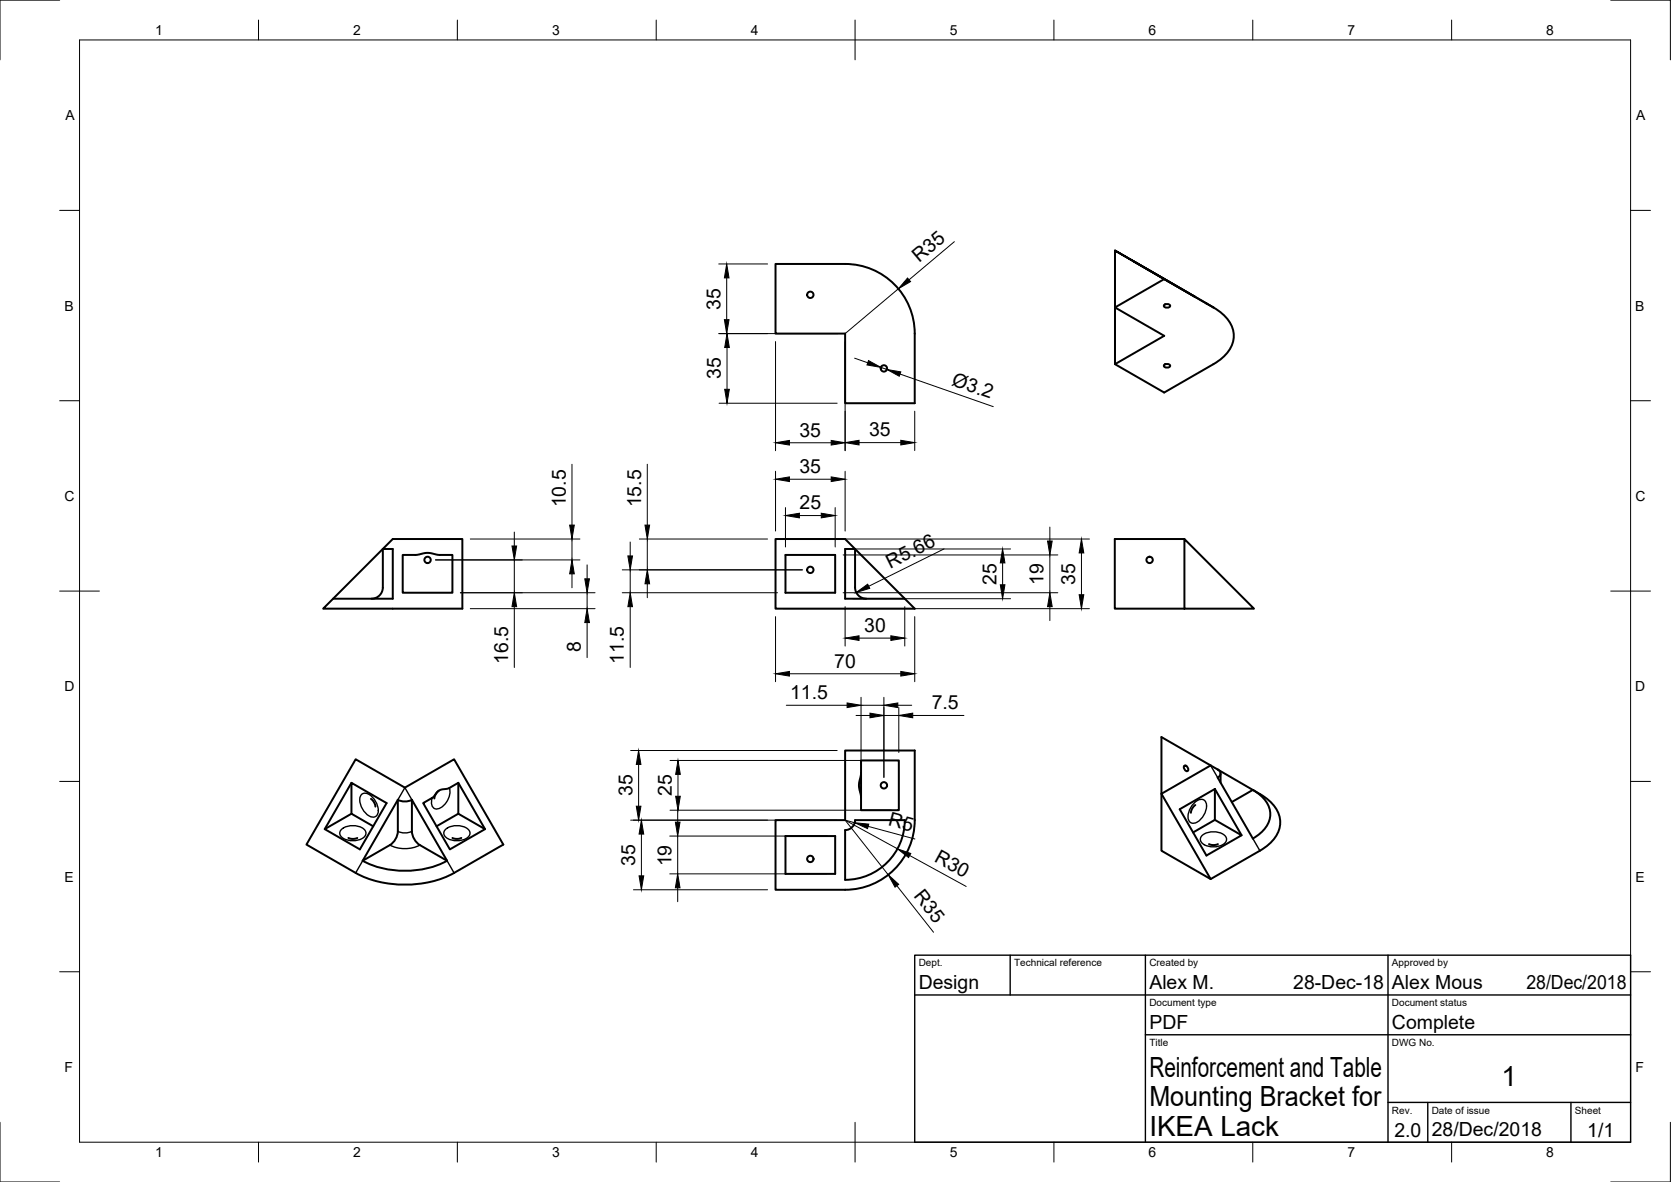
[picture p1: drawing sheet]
<svg xmlns="http://www.w3.org/2000/svg" width="420mm" height="297mm" viewBox="0 0 420 297" stroke-linecap="round" stroke-linejoin="round" font-family="sans-serif">
<!-- layer: Visible -->
<g fill="none" stroke="#000" stroke-width=".5">
<path d="M195 66.3h17.5a17.5 17.5 0 0 1 17.5 17.5v17.5h-17.5v-17.5h-17.5zM280.4 63v28.5l12.3 7.1 12.4-7.1a8.4 8.4 0 0 0 5.1-7.6 8.8 8.8 0 0 0-5.1-6.6l-24.7-14.3 14.1 8.1M292.7 76.7a.82 .82 0 0 1 .9-.3 .82 .82 0 0 1 .6 .6 .82 .82 0 0 1-.9 .4 .82 .82 0 0 1-.6-.7zM292.7 70.1l-12.3 7.2 12.3 7.1-12.3 7.1M293.8 70.7l-8.8-5.1 20.2 11.7M294.5 71.1h.1M303.3 76.2l.1 .1M292.7 91.8a.82 .82 0 0 1 .9-.4 .82 .82 0 0 1 .6 .7 .82 .82 0 0 1-.9 .3 .82 .82 0 0 1-.6-.6zM101.3 139.5l3.4-.1 2.8-.5 2.8 .5 3.5 .1v9.5h-12.5zM195 135.5h17.5l17.5 17.5h-35zM197.5 139.5h12.5v9.5h-12.5zM297.8 135.5l17.5 17.5h-17.5z"/>
<path d="M297.8 135.5h-17.5v17.5h17.5M81.3 153l2.5-2.5h15v-12.5h-2.5l2.5-2.5h17.5v17.5zM83.8 150.5l12.5-12.5v9.6a2.83 2.83 0 0 1-2.9 2.9M217.8 150.5a2.83 2.83 0 0 1-2.8-2.9v-9.6h-2.5v12.5h15M88.4 196.7l-6.7 11.7M89.4 190.8l12.4 7.1 12.4-7.1 12.4 21.4-12.4 7.2a27.4 27.4 0 0 1-24.8 0l-12.3-7.2zM110.3 198.7l-.7 .9-.4 1.1M115.2 196.7v7.8M216.5 194.3v6.1l-.5-3zM216.5 194.3v-3.2h9.5v12.5h-9.5v-3.2M297.8 192.4a.92 .92 0 0 1 .8 1.4 .92 .92 0 0 1-.8-1.4zM304.4 192.4l-12.4 7.1 12.4 21.4 12.4-7.1a8.4 8.4 0 0 0 5.1-7.6 8.7 8.7 0 0 0-5.1-6.6l-24.8-14.4v28.6l12.4 7.1"/>
<path d="M305.5 198.3v7.7l-5.5 3.2M305.5 198.3l-8.9 5.1 6.7 11.6 8.9-5.1-6.7-3.9M305.5 198.3l6.7 11.6M306.2 193.4a1.07 1.07 0 0 1 .7 1 1.07 1.07 0 0 1-.7 1l8.8 15.3a7.6 7.6 0 0 0 4.4-6.1 7.3 7.3 0 0 0-4.4-6.1l-5.3 3.1M306.9 194.4v2.3M87.6 210.6l1.1 .2 1.1-.2M88.4 204.5l-6.7 3.9 8.8 5.1 6.7-11.7-8.8-5.1v7.8l5.4 3.1M91.2 216.3a23.5 23.5 0 0 0 21.2 0M93.3 200.8l.7 .8 .4 1.1M100 201v7.9l-.2 1.1-.5 1.1-1.3 1.3-6.8 3.9M100 201l-8.8 15.3M100 201a3.9 3.9 0 0 0 3.6 0"/>
<path d="M103.6 201v7.9l.2 1.1 .5 1.1 1.3 1.3 6.8 3.9M103.6 201l8.8 15.3M106.4 201.8l2.4-1.4 1.7-1.8 2.3-.5 2.4-1.4 6.8 11.7-8.9 5.1zM109.8 207.6l5.4-3.1 6.8 3.9M113.8 210.6l1 .2 1.2-.2M195 206.1h17.5v-17.5h17.5v17.5a17.5 17.5 0 0 1-17.5 17.5h-17.5zM197.5 210.1h12.5v9.5h-12.5zM212.5 208.6a2.5 2.5 0 0 0 2.5-2.5h12.5a15 15 0 0 1-15 15zM300.6 202.3l-.8 .9-.4 1M304 212.1l1.1 .3 1.1-.3"/>
<circle cx="203.7" cy="74.1" r=".8"/>
<circle cx="222.2" cy="92.6" r=".8"/>
<circle cx="107.5" cy="140.7" r=".8"/>
<circle cx="203.7" cy="143.2" r=".8"/>
<circle cx="289.1" cy="140.7" r=".8"/>
<circle cx="222.2" cy="197.4" r=".8"/>
<circle cx="203.7" cy="215.9" r=".8"/>
</g>
<!-- layer: Visible Narrow -->
<g fill="none" stroke="#000" stroke-width=".35">
<path d="M292.7 70.1l1.8 1M303.3 76.2l1.8 1.1M91 199.6a2.15 2.15 0 0 1 2.8 .9 3.7 3.7 0 0 1 .8 4.6 2.15 2.15 0 0 1-2.8-.9 3.7 3.7 0 0 1-.8-4.6zM113 198a4.5 4.5 0 0 1-3.2 5.3 1.56 1.56 0 0 1-1.3-2.1l.2-.7M304.4 192.4l1.8 3M85.9 208.4a4.6 4.6 0 0 1 5.9 .4 1.62 1.62 0 0 1-1.3 2.2 4.5 4.5 0 0 1-4.9-1 1.24 1.24 0 0 1 .3-1.6zM91.2 216.3l-1.8 3.1M98 212.4a8.3 8.3 0 0 0 7.6 0M100 201l1.8-3.1 1.8 3.1M100 208.9a3.9 3.9 0 0 0 3.6 0M112.1 208.4a4.6 4.6 0 0 1 5.9 .4 1.62 1.62 0 0 1-1.4 2.2 4.5 4.5 0 0 1-4.8-1 1.24 1.24 0 0 1 .3-1.6zM112.4 216.3l1.8 3.1"/>
<path d="M300 202.1a2.15 2.15 0 0 1 2.9-1 3.9 3.9 0 0 1-1.3 5.1 1.56 1.56 0 0 1-1.5 .7 1.56 1.56 0 0 1-1.3-1.1 4.7 4.7 0 0 1 1.2-3.7zM302.3 209.9a4.6 4.6 0 0 1 5.9 .4 1.62 1.62 0 0 1-1.3 2.2 4.5 4.5 0 0 1-4.9-1 1.24 1.24 0 0 1 .3-1.6zM315 210.7l1.8 3.1"/>
</g>
<!-- layer: Border -->
<g fill="none" stroke="#000" stroke-width=".25">
<path d="M15 0h-15v15M20 10h390v277h-390zM65 5v5M115 5v5M165 5v5M215 5v10M265 5v5M315 5v5M365 5v5M405 0h15v15M15 52.9h5M410 52.9h5"/>
<path d="M15 100.7h5M410 100.7h5M15 148.5h10M405 148.5h10M15 196.4h5M410 196.4h5M15 244.2h5M410 244.2h5M0 282v15h15M65 287v5M115 287v5M165 287v5"/>
<path d="M215 282v10M265 287v5M315 287v5M365 287v5M420 282v15h-15"/>
</g>
<!-- layer: TitleBlock -->
<path d="M230 240h180v47h-180zM230 250h180M254 240v10M288 240v47M349 240v47M288 260h122M349 277h61M359 277v10M395 277v10" fill="none" stroke="#000" stroke-width=".35"/>
<!-- layer: Dimensions -->
<g fill="none" stroke="#000" stroke-width=".25">
<path d="M180.7 66.3h12.3M182.7 69.8v10.5M225.9 72.6l-13.4 11.2M240 60.7l-11.4 9.6M180.7 83.8h29.8M182.8 87.3v10.5M195 85.8v27.5M212.5 85.8v27.5M214.9 90l3.3 1.2M221.5 92.3l1.5 .5M226.3 94l23.4 8.2M143.8 116.7v15.3"/>
<path d="M162.8 116.7v15.3M180.8 101.3h29.7M195 118.4v15.1M198.5 111.3h10.5M212.5 118.4v15.1M216 111.2h10.5M230 103.3v9.9M118.3 135.5h27.5M129.3 133.7v3.5M143.8 135.5v5.2M158.5 136.2v3.5M160.8 135.5h32.2"/>
<path d="M162.8 135.5v7.7M197 135.5h76.9M197.5 127.6v9.9M198.5 120.4h10.5M201 129.6h5.5M210 127.6v9.9M212 139.5h54M214.5 138h39.6M237.4 137.9l-19 9.4M264 132.5v3.5M264 139.5v9.5M271.9 139v10.5"/>
<path d="M109.5 140.7h36.3M115.8 149h33.8M118.3 153h31.3M129.3 140.7v8.3M129.3 152.5v15.2M143.8 144.2v3.5M147.6 142v3.5M147.6 149v4M147.6 156.5v8.8M156.5 149h39M156.5 143.2h45.2M158.5 143.2v5.8"/>
<path d="M158.5 152.5v15.2M162.8 146.7v3.5M195 155v16.3M197 153h76.9M212 149h54M212.5 152.5v9.9M214.5 150.5h39.6M227.5 152.5v9.9M230 155v16.3M252.1 141.5v5.5M264 152.5v3.5M197.7 177.2h15.3"/>
<path d="M198.5 169.3h28M215.2 179.8h3.5M216 160.4h8M216.5 175.2v16.9M216.5 177.2h5.7M222.2 175.2v20.2M222.2 179.8h3.8M225.7 177.2h3.5M226 177.8v11.3M229.5 179.8h12.9M158.6 188.6h51.9M160.6 192.1v10.5"/>
<path d="M168.5 191.1h55.5M170.5 194.6v5.5M158.6 206.1h51.9M161.3 209.6v10.5M168.4 210.1h39.6M168.4 219.6h39.6M168.5 203.6h55.5M170.4 203.1v3.5M170.4 210.1v9.5M212.5 206.1l13.2 7.2M212.5 206.1l10.8 13.7M212.5 206.1l2.4 .7"/>
<path d="M218.3 207.7l11.7 3.1M228.7 215l14.2 7.8M159.3 223.6h33.7M170.4 223.1v3.5M225.5 222.6l9.2 11.7"/>
</g>
<g fill="#000" stroke="#000" stroke-width=".25">
<path d="M182.7 66.3l.6 3.5h-1.2zM228.2 69.9l.7 .9-3 1.8zM182.1 80.3h1.2l-.6 3.5zM182.8 83.8l.6 3.5h-1.2zM182.2 97.8h1.2l-.6 3.5zM218.4 90.6l3.1 1.7-3.5-.6zM223 92.8l3.5 .7-.4 1.1zM195 120.4l3.5-.6v1.2zM195 111.3l3.5-.6v1.1zM209 119.8l3.5 .6-3.5 .6zM209 110.7l3.5 .6-3.5 .5zM212.5 111.2l3.5-.6v1.2z"/>
<path d="M226.5 110.6l3.5 .6-3.5 .6zM128.7 137.2h1.2l-.6 3.5zM143.2 132h1.2l-.6 3.5zM157.9 139.7h1.1l-.5 3.5zM162.2 132h1.1l-.5 3.5zM197.5 129.6l3.5-.6v1.1zM206.5 129l3.5 .6-3.5 .5zM263.4 136h1.2l-.6 3.5zM271.9 135.5l.6 3.5h-1.2zM129.3 149l.6 3.5h-1.2zM143.8 140.7l.6 3.5h-1.2zM147 145.5h1.2l-.6 3.5z"/>
<path d="M147.6 153l.6 3.5h-1.2zM158.5 149l.5 3.5h-1.1zM162.8 143.2l.5 3.5h-1.1zM212.5 160.4l3.5-.6v1.1zM215.3 148.9l2.9-2.1 .5 1.1zM224 159.8l3.5 .6-3.5 .5zM251.5 147h1.2l-.6 3.5zM252.1 138l.6 3.5h-1.2zM264 149l.6 3.5h-1.2zM271.3 149.5h1.2l-.6 3.5zM195 169.3l3.5-.6v1.2zM213 176.6l3.5 .6-3.5 .6z"/>
<path d="M218.7 179.2l3.5 .6-3.5 .6zM222.2 177.2l3.5-.6v1.2zM226.5 168.7l3.5 .6-3.5 .6zM226 179.8l3.5-.6v1.2zM160.6 188.6l.6 3.5h-1.2zM170.5 191.1l.6 3.5h-1.2zM160 202.6h1.2l-.6 3.5zM161.3 206.1l.6 3.5h-1.2zM169.8 206.6h1.2l-.6 3.5zM169.9 200.1h1.2l-.6 3.5zM214.9 206.8l3.5 .3-.3 1.1zM225.7 213.3l3.3 1.2-.6 1z"/>
<path d="M160.7 220.1h1.2l-.6 3.5zM170.4 219.6l.6 3.5h-1.2zM223.3 219.8l2.7 2.4-.9 .8z"/>
</g>
<g font-size="7">
<text x="289" y="270.5">Reinforcement and Table</text>
<text x="377.6" y="272.9">1</text>
<text x="289" y="278">Mounting Bracket for</text>
<text x="289" y="285.5">IKEA Lack</text>
</g>
<g font-size="4.9">
<text x="231.1" y="66.2" transform="rotate(-40 231.1 66.2)">R35</text>
<text x="181.2" y="77.8" transform="rotate(-90 181.2 77.8)">35</text>
<text x="181.2" y="95.3" transform="rotate(-90 181.2 95.3)">35</text>
<text x="239.1" y="96.7" transform="rotate(19 239.1 96.7)">Ø3.2</text>
<text x="201" y="109.7">35</text>
<text x="218.5" y="109.7">35</text>
<text x="201" y="118.9">35</text>
<text x="142.3" y="127.5" transform="rotate(-90 142.3 127.5)">10.5</text>
<text x="161.2" y="127.5" transform="rotate(-90 161.2 127.5)">15.5</text>
<text x="201.1" y="128">25</text>
<text x="223.8" y="142.9" transform="rotate(-26 223.8 142.9)">R5.66</text>
<text x="250.5" y="146.9" transform="rotate(-90 250.5 146.9)">25</text>
<text x="262.4" y="147.1" transform="rotate(-90 262.4 147.1)">19</text>
<text x="270.4" y="146.9" transform="rotate(-90 270.4 146.9)">35</text>
<text x="217.3" y="158.8">30</text>
<text x="127.8" y="166.8" transform="rotate(-90 127.8 166.8)">16.5</text>
<text x="146.1" y="164" transform="rotate(-90 146.1 164)">8</text>
<text x="156.9" y="166.8" transform="rotate(-90 156.9 166.8)">11.5</text>
<text x="209.8" y="167.8">70</text>
<text x="198.7" y="175.7">11.5</text>
<text x="234.3" y="178.2">7.5</text>
<text x="159" y="200.1" transform="rotate(-90 159 200.1)">35</text>
<text x="168.9" y="200" transform="rotate(-90 168.9 200)">25</text>
<text x="223.2" y="207.4" transform="rotate(15 223.2 207.4)">R5</text>
<text x="159.7" y="217.6" transform="rotate(-90 159.7 217.6)">35</text>
<text x="168.8" y="217.7" transform="rotate(-90 168.8 217.7)">19</text>
<text x="234.7" y="216.5" transform="rotate(29 234.7 216.5)">R30</text>
<text x="229.6" y="225.2" transform="rotate(52 229.6 225.2)">R35</text>
<text x="231" y="248.5">Design</text>
<text x="289" y="248.5">Alex M.</text>
<text x="325.2" y="248.5">28-Dec-18</text>
<text x="350" y="248.5">Alex Mous</text>
<text x="383.8" y="248.5">28/Dec/2018</text>
<text x="289" y="258.5">PDF</text>
<text x="350" y="258.5">Complete</text>
<text x="350.6" y="285.7">2.0</text>
<text x="360" y="285.5">28/Dec/2018</text>
<text x="399.1" y="285.7">1/1</text>
</g>
<g font-size="3.5">
<text x="39" y="8.8">1</text>
<text x="88.8" y="8.8">2</text>
<text x="138.8" y="8.8">3</text>
<text x="188.7" y="8.8">4</text>
<text x="238.8" y="8.8">5</text>
<text x="288.7" y="8.8">6</text>
<text x="338.8" y="8.8">7</text>
<text x="388.8" y="8.8">8</text>
<text x="16.4" y="30.2">A</text>
<text x="411.4" y="30.2">A</text>
<text x="16.2" y="78">B</text>
<text x="411.2" y="78">B</text>
<text x="16.2" y="125.9">C</text>
<text x="411.2" y="125.9">C</text>
<text x="16.2" y="173.7">D</text>
<text x="411.2" y="173.7">D</text>
<text x="16.2" y="221.5">E</text>
<text x="411.2" y="221.5">E</text>
<text x="16.2" y="269.4">F</text>
<text x="411.2" y="269.4">F</text>
<text x="39" y="290.8">1</text>
<text x="88.8" y="290.8">2</text>
<text x="138.8" y="290.8">3</text>
<text x="188.7" y="290.8">4</text>
<text x="238.8" y="290.8">5</text>
<text x="288.7" y="290.8">6</text>
<text x="338.8" y="290.8">7</text>
<text x="388.8" y="290.8">8</text>
</g>
<g font-size="2.5">
<text x="231" y="242.8">Dept.</text>
<text x="255" y="242.8">Technical reference</text>
<text x="289" y="242.8">Created by</text>
<text x="350" y="242.8">Approved by</text>
<text x="289" y="252.8">Document type</text>
<text x="350" y="252.8">Document status</text>
<text x="289" y="262.8">Title</text>
<text x="350" y="262.8">DWG No.</text>
<text x="350" y="279.8">Rev.</text>
<text x="360" y="279.8">Date of issue</text>
<text x="396" y="279.8">Sheet</text>
</g>
</svg>
